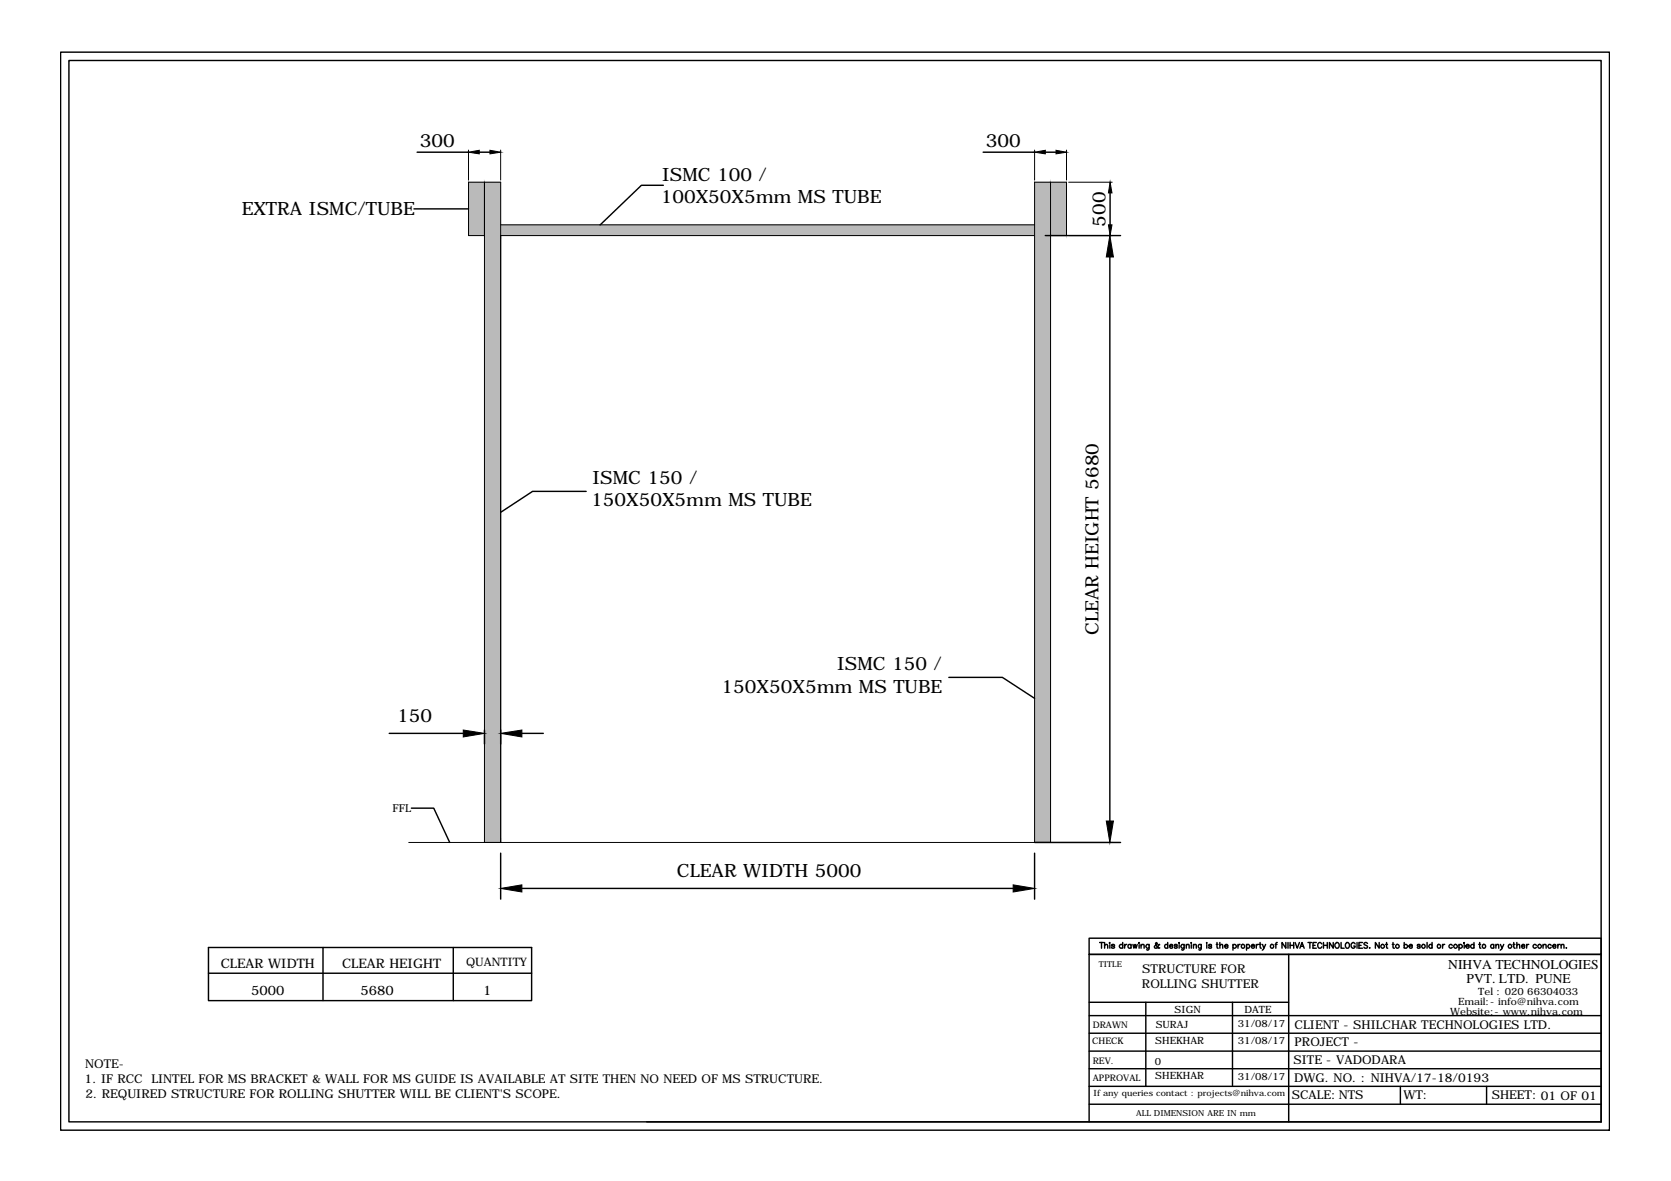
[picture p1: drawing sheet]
<svg xmlns="http://www.w3.org/2000/svg" width="297mm" height="210mm" viewBox="0 0 297 210" stroke-linecap="round" stroke-linejoin="round" font-family="sans-serif">
<!-- layer: 0 -->
<g fill="#bababa" stroke="#bababa" stroke-width=".18">
<path d="M86.1 32.4v9.5h2.9zM86.1 32.4h2.9v9.5z"/>
<path d="M86.1 41.9v107.8h2.9zM86.1 41.9h2.9v107.8z"/>
<path d="M83.3 32.4v9.5h2.8zM83.3 32.4h2.8v9.5z"/>
<path d="M89 40v1.9h94.9zM89 40h94.9v1.9z"/>
<path d="M183.9 32.4v9.5h2.8zM183.9 32.4h2.8v9.5z"/>
<path d="M183.9 41.9v107.8h2.8zM183.9 41.9h2.8v107.8z"/>
<path d="M186.7 32.4v9.5h2.9zM186.7 32.4h2.9v9.5z"/>
</g>
<g fill="none" stroke="#000" stroke-width=".18">
<path d="M83.3 26.7v5.3M86.1 32.4v117.3M89 26.7v5.3M89 40h94.9M183.9 26.7v5.3M186.7 32.4v117.3M189.6 26.7v5.3M190 32.4h7.7M86.1 41.9h-2.8v-9.5h5.7v117.3M89 41.9h94.9M186.7 41.9h2.9v-9.5h-5.7v117.3M190 41.9h7.7"/>
<path d="M72.7 149.7h125.1"/>
</g>
<g fill="none" stroke="#000" stroke-width=".25">
<path d="M10.8 9.3h275.3v191.6h-275.3zM12.2 10.8h272.4v188.6h-272.4zM73.6 37.1h9.7M74.1 27.1h9.2M85.2 27.1h1.9M117.9 32.9h-3.9l-7.3 7.1M174.8 27.1h9.1M185.8 27.1h1.9M197.3 34.3v5.7M185.8 41.9h13.4M197.3 45.7v100.2M104.2 87.3h-9.5l-5.7 3.8"/>
<path d="M69.2 130.3h13.2M86.1 129.8v2.4M89 129.8v2.4M92.8 130.3h3.8M168.7 120.4h9.5l5.7 3.7M73.1 143.6h4l2.8 6.1M89 151.6v8.2M92.8 157.9h87.3M183.9 151.6v8.2M183.9 149.7h15.3M37.1 168.4h57.4v9.4h-57.4zM37.1 173h57.4"/>
<path d="M57.4 168.4v9.4M80.6 168.4v9.4M193.6 178.1h35.5M195.5 167.5h.6M195.8 167.5v1M196.4 168.1l.2-.2h.2l.1 .6M196.4 167.5v1M197.3 167.5v.1zM197.3 167.9v.6M198.1 168l-.2-.1h-.3v.2l.5 .3-.2 .1h-.3v-.1M199.6 168a.32 .32 0 0 0-.5-.1 .32 .32 0 0 0 0 .5 .32 .32 0 0 0 .5 0M199.6 167.5v1"/>
<path d="M199.9 167.9v.6M200.3 167.9h-.2l-.2 .2M201.1 168a.3 .3 0 0 0-.5 0 .3 .3 0 0 0 0 .4 .3 .3 0 0 0 .5 0M201.1 167.9v.6M201.4 167.9l.2 .6 .2-.6 .1 .6 .3-.6M202.5 167.5v.1zM202.5 167.9v.6M202.8 168.1l.3-.2h.2l.1 .6M202.8 167.9v.6M203.7 178.1v15M204.3 167.9l-.1 .8-.1 .2-.3-.1M204.3 168a.32 .32 0 0 0-.5-.1 .32 .32 0 0 0 0 .5 .32 .32 0 0 0 .5 0"/>
<path d="M206.1 167.9a.65 .65 0 0 1-.9 .5v-.3l.5-.3-.2-.3-.1 .2 .1 .4 .4 .4 .2-.1M207.6 168a.3 .3 0 0 0-.5 0 .3 .3 0 0 0 0 .4 .3 .3 0 0 0 .5 0M207.6 167.5v1M207.9 168.1h.6a.3 .3 0 0 0-.5-.1 .3 .3 0 0 0 0 .4 .3 .3 0 0 0 .5 0M209.3 168l-.1-.1h-.4v.2l.4 .1 .1 .2-.2 .1h-.3v-.1M209.6 167.5v.1zM209.6 167.9v.6M210.5 167.9v.8l-.2 .2-.2-.1M210.5 168a.32 .32 0 0 0-.5-.1 .32 .32 0 0 0 0 .5 .32 .32 0 0 0 .5 0M210.9 168.1l.2-.2h.2l.1 .6M210.9 167.9v.6M211.8 167.5v.1z"/>
<path d="M211.8 167.9v.6M212.1 168.1l.3-.2h.2l.1 .6M212.1 167.9v.6M213.5 167.9v.8l-.1 .2-.3-.1M213.5 168a.3 .3 0 0 0-.4 0 .3 .3 0 0 0 0 .4 .3 .3 0 0 0 .4 0M214.5 167.5v.1zM214.5 167.9v.6M215.4 168l-.2-.1h-.3v.2l.4 .1 .1 .2-.2 .1h-.3v-.1M216.2 167.9h.3M216.3 167.5v.8l.1 .2h.1M216.8 168.1l.3-.2h.2l.1 .6M216.8 167.5v1"/>
<path d="M217.7 168.1h.6l-.1-.2a.32 .32 0 0 0-.5 .1 .32 .32 0 0 0 .1 .5 .32 .32 0 0 0 .5-.1M219.1 178.1v15M219.2 168a.32 .32 0 0 1 .5-.1 .32 .32 0 0 1 0 .5 .32 .32 0 0 1-.5 0M219.2 167.9v1M220.1 167.9v.6M220.4 167.9h-.2l-.1 .2M221.6 168a.3 .3 0 0 1 .4 0 .3 .3 0 0 1 0 .4 .3 .3 0 0 1-.4 0M221.6 167.9v1M222.4 168.1h.6a.3 .3 0 0 0-.5-.1 .3 .3 0 0 0 0 .4 .3 .3 0 0 0 .5 0M223.3 167.9v.6M223.7 167.9h-.2l-.2 .2M223.8 167.9h.4"/>
<path d="M224 167.5v.8v.2h.2M224.4 167.9l.3 .6 .3-.6M224.7 168.5l-.3 .4M226.7 167.9h.3M227 167.5l-.2 .2v.8M228.6 167.5v1l-.7-1v1M229 167.5v1M229.1 169.6v29.8M229.3 167.5v1M229.3 168h.7M230 167.5v1M230.2 167.5l.4 1 .4-1"/>
<path d="M231.1 168.5l.4-1 .3 1M231.2 168.2h.5M232.5 167.5h.6M232.8 167.5v1M233.4 168h.4M234 167.5h-.6v1h.6M235 167.8a.37 .37 0 0 0-.5-.3 .37 .37 0 0 0-.3 .4v.2a.37 .37 0 0 0 .3 .4 .37 .37 0 0 0 .5-.2M235.3 168h.6M235.3 167.5v1M235.9 167.5v1M237 167.5v1l-.7-1v1M237.3 167.8a.37 .37 0 0 1 .5-.3 .37 .37 0 0 1 .3 .4v.2a.38 .38 0 0 1-.4 .4 .38 .38 0 0 1-.4-.4z"/>
<path d="M238.4 167.5v1h.5M239.2 167.7l.2-.2a.49 .49 0 0 1 .5 .5 .49 .49 0 0 1-.6 .5l-.1-.4zM240.9 167.8a.37 .37 0 0 0-.4-.3 .37 .37 0 0 0-.3 .4v.2a.36 .36 0 0 0 .3 .4 .36 .36 0 0 0 .4-.4h-.3M241.2 167.5v1M241.6 168h.3M242.2 167.5h-.6v1h.6M243.1 167.7l-.2-.2-.4 .2v.2l.5 .2v.4h-.3l-.2-.1M243.5 168.4h.1M245.2 167.5v1l-.7-1v1M246.3 167.9h.3M246.5 167.5v.8v.2h.2M247.5 167.9h.3"/>
<path d="M247.6 167.5l.1 1h.2M249.6 168a.32 .32 0 0 1 .5-.1 .32 .32 0 0 1 0 .5 .32 .32 0 0 1-.5 0M249.6 167.5v1M250.5 168.1h.6a.33 .33 0 0 0-.4-.2 .33 .33 0 0 0-.3 .3 .33 .33 0 0 0 .3 .3l.4-.1M252.4 168v-.1h-.4v.2l.4 .1v.2l-.2 .1h-.2l-.1-.1M253.7 167.5v1M254.6 168a.32 .32 0 0 0-.5-.1 .32 .32 0 0 0 0 .5 .32 .32 0 0 0 .5 0M254.6 167.5v1M256.4 167.9v.6M256.8 167.9h-.2l-.2 .2M258.2 168a.32 .32 0 0 0-.5-.1 .32 .32 0 0 0 0 .5 .32 .32 0 0 0 .5 0M259.3 168a.32 .32 0 0 1 .5-.1 .32 .32 0 0 1 0 .5 .32 .32 0 0 1-.5 0"/>
<path d="M259.3 167.9v1M260.3 167.5v.1zM260.3 167.9v.6M260.6 168.1h.6l-.1-.2a.33 .33 0 0 0-.4 .1 .33 .33 0 0 0 0 .4 .33 .33 0 0 0 .5 0M262 168a.32 .32 0 0 0-.5-.1 .32 .32 0 0 0 0 .5 .32 .32 0 0 0 .5 0M262 167.5v1M262.9 167.9h.3M263 167.5v.8l.1 .2h.1M265.5 168a.3 .3 0 0 0-.4 0 .3 .3 0 0 0 0 .4 .3 .3 0 0 0 .4 0M265.5 167.9v.6M265.9 168.1l.3-.2h.2v.6M265.9 167.9v.6"/>
<path d="M266.7 167.9l.3 .6 .3-.6M267 168.5l-.3 .4M269 167.9h.3M269.1 167.5v.8l.2 .2M269.6 168.1l.2-.2h.3v.6M269.6 167.5v1M270.5 168.1h.5a.3 .3 0 0 0-.4-.1 .3 .3 0 0 0 0 .4 .3 .3 0 0 0 .4 0M271.4 167.9v.6M271.8 167.9h-.3l-.1 .2M273.1 168a.32 .32 0 0 0-.5-.1 .32 .32 0 0 0 0 .5 .32 .32 0 0 0 .5 0M274.3 168.1l.2-.2h.3v.6M274.3 167.9v.6"/>
<path d="M275.7 168a.32 .32 0 0 0-.5-.1 .32 .32 0 0 0 0 .5 .32 .32 0 0 0 .5 0M276 168.1h.6a.33 .33 0 0 0-.4-.2 .33 .33 0 0 0-.3 .3 .33 .33 0 0 0 .3 .3l.4-.1M276.9 167.9v.6M277.3 167.9h-.3l-.1 .2M277.5 168.1l.1-.2h.4v.6M277.5 167.9v.6M278.4 168.4h.1M114.9 199.4h169.7M193.6 199.4v-29.8h91h-91v-2.8h91v32.6M193.6 189.9h91M193.6 186.8h91M193.6 183.6h91"/>
<path d="M193.6 180.5h91M193.6 193.1h91M193.6 196.3h91M248.9 193.1v3.2M264.3 193.1v3.2"/>
<circle cx="221" cy="168.2" r=".32"/>
<circle cx="226.1" cy="168.2" r=".32"/>
<circle cx="245.8" cy="168.2" r=".33"/>
<circle cx="248.4" cy="168.2" r=".33"/>
<circle cx="253" cy="168.2" r=".32"/>
<circle cx="255.8" cy="168.2" r=".32"/>
<circle cx="258.7" cy="168.2" r=".33"/>
<circle cx="263.8" cy="168.2" r=".32"/>
<circle cx="268.4" cy="168.2" r=".32"/>
<circle cx="273.7" cy="168.2" r=".33"/>
</g>
<path d="M83.3 27.1l1.9-.4v.6zM87.1 26.7l1.9 .4-1.9 .2zM183.9 27.1l1.9-.4v.6zM187.7 26.7l1.9 .4-1.9 .2zM197.3 32.4l.4 1.9h-.7zM197 40h.7l-.4 1.9zM197.3 41.9l.6 3.8h-1.2zM82.4 129.8l3.7 .5-3.7 .7zM89 130.3l3.8-.5v1.2zM89 157.9l3.8-.6v1.2zM180.1 157.3l3.8 .6-3.8 .6zM196.7 145.9h1.2l-.6 3.8z" fill="#000" stroke="#000" stroke-width=".18"/>
<g font-size="3.3">
<text x="74.6" y="26.2">300</text>
<text x="175.2" y="26.2">300</text>
<text x="117.7" y="32.2">ISMC 100 /</text>
<text x="43" y="38.1">EXTRA ISMC/TUBE</text>
<text x="117.4" y="36.2">100X50X5mm MS TUBE</text>
<text x="196.5" y="40.3" transform="rotate(-90 196.5 40.3)">500</text>
<text x="105.3" y="86">ISMC 150 /</text>
<text x="105.1" y="90">150X50X5mm MS TUBE</text>
<text x="195.3" y="112.9" transform="rotate(-90 195.3 112.9)">CLEAR HEIGHT 5680</text>
<text x="148.8" y="119.1">ISMC 150 /</text>
<text x="128.3" y="123.1">150X50X5mm MS TUBE</text>
<text x="70.6" y="128.4">150</text>
<text x="120.3" y="156">CLEAR WIDTH 5000</text>
</g>
<g font-size="2.4">
<text x="257.4" y="172.2">NIHVA TECHNOLOGIES</text>
<text x="260.7" y="174.8">PVT. LTD. PUNE</text>
</g>
<g font-size="2.3">
<text x="39.3" y="172">CLEAR WIDTH</text>
<text x="60.8" y="172">CLEAR HEIGHT</text>
<text x="44.7" y="176.8">5000</text>
<text x="64.1" y="176.8">5680</text>
<text x="85.9" y="176.8">1</text>
</g>
<g font-size="2.2">
<text x="203" y="173">STRUCTURE FOR</text>
<text x="203" y="175.6">ROLLING SHUTTER</text>
<text x="230.1" y="182.9">CLIENT - SHILCHAR TECHNOLOGIES LTD.</text>
<text x="230.1" y="186">PROJECT -</text>
<text x="15.1" y="189.8">NOTE-</text>
<text x="229.9" y="189.1">SITE - VADODARA</text>
<text x="15" y="192.4">1. IF RCC LINTEL FOR MS BRACKET &amp; WALL FOR MS GUIDE IS AVAILABLE AT SITE THEN NO NEED OF MS STRUCTURE.</text>
<text x="15.2" y="195.1">2. REQUIRED STRUCTURE FOR ROLLING SHUTTER WILL BE CLIENT'S SCOPE.</text>
<text x="229.6" y="195.4">SCALE:NTS</text>
<text x="230.1" y="192.3">DWG. NO. : NIHVA/17-18/0193</text>
<text x="249.5" y="195.4">WT:</text>
<text x="265.2" y="195.4">SHEET: 01 OF 01</text>
</g>
<text font-size="2.1" x="82.9" y="171.7">QUANTITY</text>
<text font-size="1.9" x="69.8" y="144.4">FFL</text>
<g font-size="1.8">
<text x="259.2" y="178.6">Email:- info@nihva.com</text>
<text x="262.8" y="176.8">Tel : 020 66304033</text>
<text x="205.4" y="185.5">SHEKHAR</text>
<text x="205.5" y="182.8">SURAJ</text>
<text x="208.8" y="180">SIGN</text>
<text x="220.1" y="182.5">31/08/17</text>
<text x="220.1" y="185.6">31/08/17</text>
<text x="221.2" y="180">DATE</text>
<text x="257.8" y="180.4">Website:- www.nihva.com</text>
<text x="205.3" y="189.2">0</text>
<text x="205.4" y="191.8">SHEKHAR</text>
<text x="220.1" y="191.9">31/08/17</text>
</g>
<g font-size="1.6">
<text x="194.2" y="185.5">CHECK</text>
<text x="194.2" y="182.8">DRAWN</text>
<text x="194.2" y="189.1">REV.</text>
<text x="194.2" y="192.2">APPROVAL</text>
</g>
<g font-size="1.5">
<text x="194.4" y="194.7">If any queries contact : projects@nihva.com</text>
<text x="201.9" y="198.3">ALL DIMENSION ARE IN mm</text>
</g>
<text font-size="1.4" x="195.3" y="171.8">TITLE</text>
</svg>
